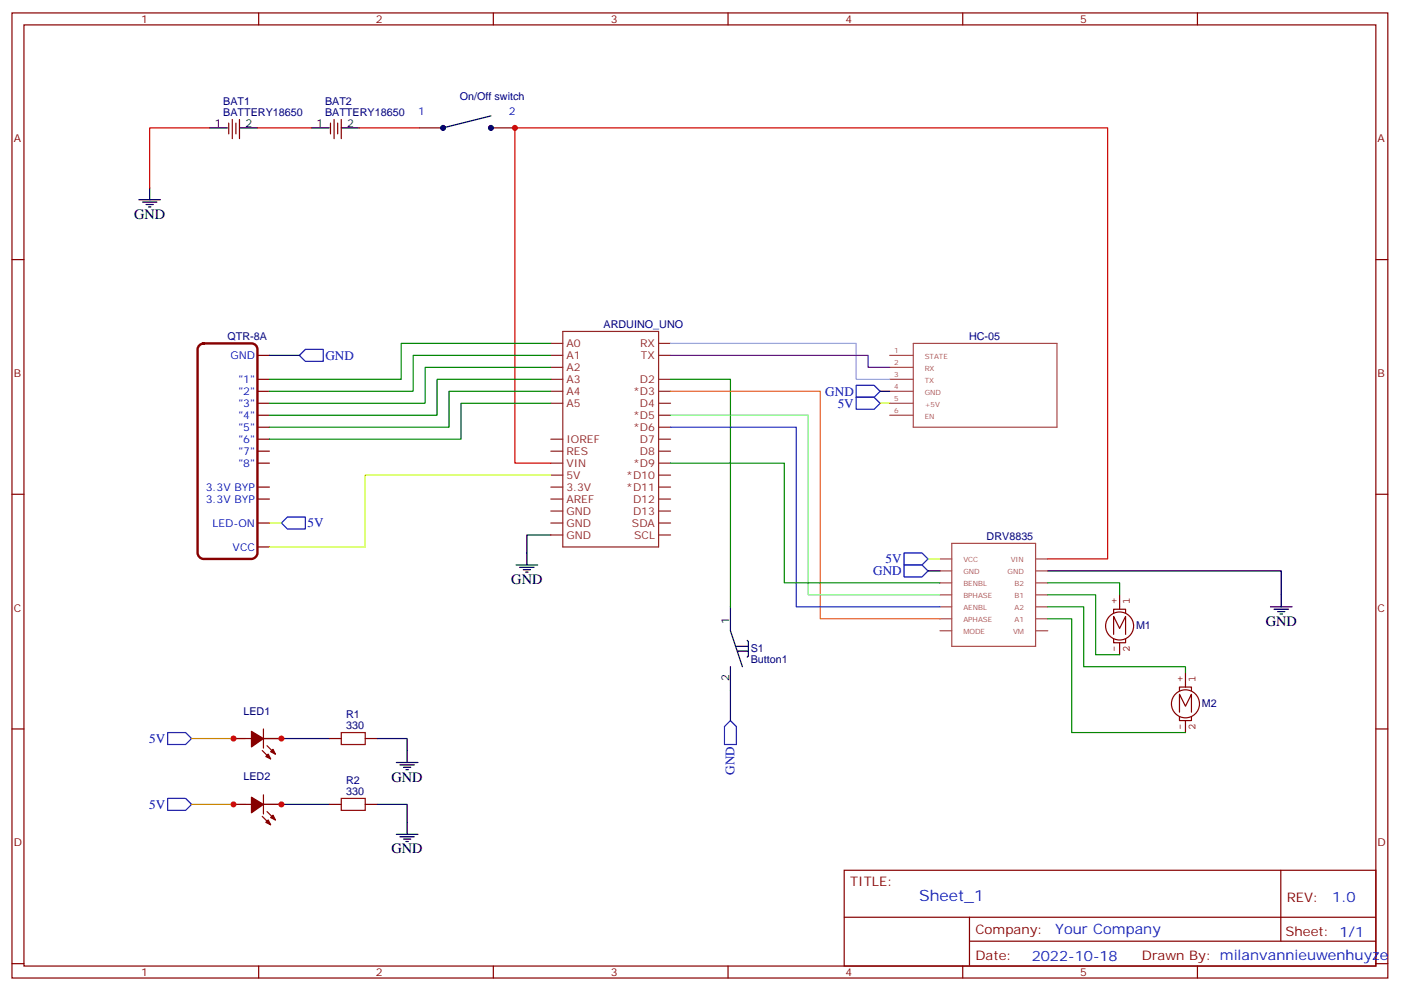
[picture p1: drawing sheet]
<svg xmlns="http://www.w3.org/2000/svg" width="413mm" height="292mm" viewBox="0 0 413 292" stroke-linecap="round" stroke-linejoin="round" font-family="sans-serif">
<g fill="none" stroke="#870000" stroke-width=".35">
<path d="M3.5 3.8h405.4v284.3h-405.4zM7.1 7.3h398.2v277.3h-398.2zM76.2 3.8v3.5M145.3 3.8v3.5M214.5 3.8v3.5M283.6 3.8v3.5M352.8 3.8v3.5M67.4 36.3v3.1M68.4 35.2v5.7M69.5 36.3v3.1M70.6 35.2v5.7M97.4 36.3v3.1"/>
<path d="M98.4 35.2v5.7M99.5 36.3v3.1M100.5 35.2v5.7M123.5 37.7h7M144.6 37.7h7.1M3.5 76.5h3.6M405.3 76.5h3.6M75.8 104.7h3.6M75.8 111.8h3.6M75.8 115.3h3.6M75.8 118.8h3.6M75.8 122.3h3.6"/>
<path d="M75.8 125.9h3.6M75.8 129.4h3.6M75.8 132.9h3.6M75.8 136.5h3.6M3.5 145.6h3.6M75.8 143.5h3.6M75.8 147h3.6M75.8 154.1h3.6M405.3 145.6h3.6M75.8 161.1h3.6M3.5 214.8h3.6M68.8 217.6h5.3"/>
<path d="M77.6 217.6h5.3M77.6 214.8v5.6M78.7 219.7l2.4 2.5M97 217.6h3.5M107.6 217.6h3.5M405.3 214.8h3.6M68.8 237h5.3M77.3 221.1l2.4 2.5M77.6 237h5.3M77.6 234.2v5.6M78.7 239.1l2.4 2.5M97 237h3.5"/>
<path d="M107.6 237h3.5M77.3 240.5l2.4 2.5M248.7 256.4h156.6v28.2h-156.6zM377.3 256.4v20.9M248.7 270.2h156.5M285.6 277.3h119.6M285.6 270.2v14.2M3.5 283.9h3.6M76.2 284.6v3.5M145.3 284.6v3.5M214.5 284.6v3.5M283.6 284.6v3.5"/>
<path d="M352.8 284.6v3.5M405.3 283.9h3.6"/>
</g>
<g fill="none" stroke="#000" stroke-width=".35">
<path d="M61.7 37.7h5.3M70.6 37.7h5.2M91.7 37.7h5.3M100.5 37.7h5.3M144.6 34.1l-14.1 3.6M40.9 58.8h6.4M42 59.5h4.2M44.1 55.3v3.5M43 60.3h2.2M43.7 61h.7M79.4 104.7h8.8M259.3 115.3h2.8"/>
<path d="M162.3 157.6h-7.1v8.8M152 166.4h6.4M153.1 167.1h4.2M154.2 167.9h2.1M154.9 168.6h.7M215.2 178.8v7l3.5 10.6M273.4 168.2h3.5M308.7 168.2h68.8v10.6M374.3 178.8h6.3M375.4 179.5h4.2M215.2 196.4v15.9M217 190.4h3.5"/>
<path d="M217.3 191.8h3.2M220.1 188.7l.4 .3v4.3l-.4 .3M376.4 180.2h2.1M377.1 180.9h.7M77.6 217.6h19.4M111.1 217.6h8.8v7M77.6 237h19.4M111.1 237h8.8v8.8M116.8 224.6h6.3M117.8 225.4h4.3M118.9 226.1h2.1M119.6 226.8h.7"/>
<path d="M116.8 245.8h6.3M117.8 246.5h4.3M118.9 247.2h2.1M119.6 247.9h.7"/>
</g>
<g fill="none" stroke="#8c2424" stroke-width=".35">
<path d="M165.8 97.6h28.2v63.5h-28.2zM162.3 101.2h3.5M162.3 104.7h3.5M162.3 111.8h3.5M162.3 115.3h3.5M162.3 118.8h3.5M162.3 108.2h3.5M194 101.2h3.6M194 104.7h3.6M194 111.8h3.6M194 115.3h3.6M194 118.8h3.6"/>
<path d="M162.3 129.4h3.5M162.3 132.9h3.5M162.3 136.5h3.5M162.3 140h3.5M194 122.3h3.6M194 125.9h3.6M194 129.4h3.6M194 132.9h3.6M194 136.5h3.6M194 140h3.6M162.3 143.5h3.5M162.3 147h3.5"/>
<path d="M162.3 150.6h3.5M162.3 154.1h3.5M162.3 157.6h3.5M194 143.5h3.6M194 147h3.6M194 150.6h3.6M194 154.1h3.6M194 157.6h3.6"/>
</g>
<path d="M58.8 101.7l1.2-.5h14.1a1.76 1.76 0 0 1 1.7 1.7v60a1.89 1.89 0 0 1-1.7 1.8h-14.1a1.89 1.89 0 0 1-1.8-1.8v-60z" fill="none" stroke="#870000" stroke-width=".71"/>
<g fill="none" stroke="#a64a4a" stroke-width=".35">
<path d="M262.1 104.7h7M262.1 108.2h7M262.1 111.8h7M262.1 115.3h7M262.1 118.8h7M269.1 101.2h42.3v24.7h-42.3zM262.1 122.3h7M276.9 168.2h3.5M276.9 171.7h3.5M276.9 175.3h3.5M276.9 178.8h3.5M276.9 164.7h3.5"/>
<path d="M280.4 160.1h24.7v30.3h-24.7zM305.2 168.2h3.5M305.2 171.7h3.5M305.2 175.3h3.5M305.2 178.8h3.5M305.2 164.7h3.5M276.9 185.8h3.5M276.9 182.3h3.5M305.2 185.8h3.5M305.2 182.3h3.5"/>
</g>
<path d="M61.7 37.7h-17.6v17.6M75.8 37.7h15.9M105.8 37.7h17.7M162.3 136.5h-10.6v-98.8h174.6v127h-17.6" fill="none" stroke="#c00" stroke-width=".35"/>
<g fill="#000" stroke="#000" stroke-width=".35">
<circle cx="130.5" cy="37.7" r=".71"/>
<circle cx="144.6" cy="37.7" r=".71"/>
</g>
<path d="M162.3 101.2h-44.1v10.6h-38.8M162.3 104.7h-40.6v10.6h-42.3M162.3 108.2h-37.1v10.6h-45.8M162.3 111.8h-33.5v10.5h-49.4M162.3 115.3h-30v10.6h-52.9M162.3 118.8h-26.5v10.6h-56.4M197.6 111.8h17.6v67M197.6 136.5h33.5v35.2h45.8M308.7 171.7h21.1v3.6M308.7 175.3h14.1v17.6h7M308.7 178.8h10.6v17.6h29.9v1.8M308.7 182.3h7v33.5h33.5" fill="none" stroke="#008700" stroke-width=".35"/>
<path d="M259.3 118.8h2.8M162.3 140h-54.7v21.1h-28.2M79.4 154.1h3.5M273.4 164.7h3.5M56.4 217.6h15.9M56.4 237h15.9" fill="none" stroke="#cf0" stroke-width=".35"/>
<path d="M197.6 115.3h44.1v67h35.2" fill="none" stroke="#f60" stroke-width=".35"/>
<path d="M197.6 122.3h40.5v53h38.8" fill="none" stroke="#6f6" stroke-width=".35"/>
<path d="M197.6 125.9h37v52.9h42.3" fill="none" stroke="#03c" stroke-width=".35"/>
<path d="M329.8 175.3v4.2M328.1 188.3v1.1h3.5v-1.1M328.1 180.6v-1.1h3.5v1.1M328.1 186.9v-5.3l1.7 3.5 1.8-3.5v5.3M329.8 189.4v3.5M334 184.4a4.1 4.1 0 0 0-5.9-3.7 4.1 4.1 0 0 0-.9 6.9 4.1 4.1 0 0 0 6.7-2.2l.1-.8M349.2 198.2v4.2M347.5 211.2v1.1h3.5v-1.1M347.5 203.5v-1.1h3.5v1.1M347.5 209.8v-5.3l1.7 3.6 1.8-3.6v5.3M349.2 212.3v3.5M353.4 207.4a4.1 4.1 0 0 0-5.9-3.8 4.1 4.1 0 0 0-.9 7 4.1 4.1 0 0 0 6.7-2.3l.1-.8" fill="none" stroke="#850000" stroke-width=".35"/>
<path d="M88.2 104.7l1.8-1.8h5.2v3.6h-5.2zM252.2 113.5h5.3l1.8 1.8-1.8 1.8h-5.3zM252.2 117.1h5.3l1.8 1.7-1.8 1.8h-5.3zM82.9 154.1l1.8-1.8h5.3v3.6h-5.3zM266.3 162.9h5.3l1.8 1.8-1.8 1.7h-5.3zM266.3 166.4h5.3l1.8 1.8-1.8 1.8h-5.3zM49.4 215.8h5.3l1.7 1.8-1.7 1.8h-5.3zM215.2 212.3l1.8 1.8v5.3h-3.6v-5.3zM49.4 235.2h5.3l1.7 1.8-1.7 1.8h-5.3z" fill="none" stroke="#00f" stroke-width=".35"/>
<path d="M100.5 215.8h7.1v3.6h-7.1zM100.5 235.2h7.1v3.6h-7.1z" fill="none" stroke="#a10000" stroke-width=".35"/>
<g fill="#870000" stroke="#870000" stroke-width=".35">
<path d="M79.7 221.5l.7-.7 .7 1.4z"/>
<path d="M78.3 222.9l.7-.7 .7 1.4z"/>
<path d="M74.1 215.5l3.5 2.1-3.5 2.5z"/>
<path d="M79.7 240.9l.7-.7 .7 1.4z"/>
<path d="M78.3 242.3l.7-.7 .7 1.4z"/>
<path d="M74.1 234.9l3.5 2.1-3.5 2.5z"/>
</g>
<path d="M197.6 101.2h54.6v10.6h9.9" fill="none" stroke="#6cf" stroke-width=".35"/>
<path d="M197.6 104.7h58.2v3.5h6.3" fill="none" stroke="#609" stroke-width=".35"/>
<g fill="#c00">
<circle cx="151.7" cy="37.7" r=".88"/>
<circle cx="82.9" cy="237" r=".88"/>
<circle cx="68.8" cy="237" r=".88"/>
<circle cx="82.9" cy="217.6" r=".88"/>
<circle cx="68.8" cy="217.6" r=".88"/>
</g>
<text font-size="4.6" fill="#00f" x="270.8" y="265.4">Sheet_1</text>
<g font-size="4.2">
<text x="39.5" y="64.5">GND</text>
<text x="150.6" y="172.1">GND</text>
<text x="372.9" y="184.4">GND</text>
<text x="115.4" y="230.3">GND</text>
<text x="115.4" y="251.5">GND</text>
</g>
<g font-size="4.2" fill="#00f">
<text x="392.5" y="265.7">1.0</text>
<text x="310.9" y="275.2">Your Company</text>
<text x="304" y="283">2022-10-18</text>
</g>
<g font-size="3.9" fill="#00f">
<text x="95.9" y="106">GND</text>
<text x="243.1" y="116.5">GND</text>
<text x="246.8" y="120.1">5V</text>
<text x="90.6" y="155.4">5V</text>
<text x="260.9" y="165.8">5V</text>
<text x="257.3" y="169.5">GND</text>
<text x="43.9" y="218.8">5V</text>
<text x="216.4" y="228.2" transform="rotate(-90 216.4 228.2)">GND</text>
<text x="43.9" y="238.3">5V</text>
</g>
<g font-size="3.9" fill="#800">
<text x="250.5" y="261">TITLE:</text>
<text x="379.1" y="265.7">REV:</text>
<text x="287.4" y="275.2">Company:</text>
<text x="378.7" y="275.8">Sheet: 1/1</text>
<text x="287.4" y="282.9">Date:</text>
<text x="336.4" y="282.9">Drawn By: milanvannieuwenhuyze</text>
</g>
<g font-size="3.2" fill="#800">
<text x="41.6" y="6.8">1</text>
<text x="110.8" y="6.8">2</text>
<text x="179.9" y="6.8">3</text>
<text x="249.1" y="6.8">4</text>
<text x="318.2" y="6.8">5</text>
<text x="4.1" y="41.9">A</text>
<text x="405.9" y="41.9">A</text>
<text x="4.1" y="111.1">B</text>
<text x="405.9" y="111.1">B</text>
<text x="4.1" y="180.2">C</text>
<text x="405.9" y="180.2">C</text>
<text x="4.1" y="249.3">D</text>
<text x="405.9" y="249.3">D</text>
<text x="41.6" y="287.6">1</text>
<text x="110.8" y="287.6">2</text>
<text x="179.9" y="287.6">3</text>
<text x="249.1" y="287.6">4</text>
<text x="318.2" y="287.6">5</text>
</g>
<g font-size="3.2" fill="#000080">
<text x="135.5" y="29.5">On/Off switch</text>
<text x="65.8" y="34.1">BATTERY18650</text>
<text x="65.8" y="31">BAT1</text>
<text x="95.8" y="34.1">BATTERY18650</text>
<text x="95.8" y="31">BAT2</text>
<text x="67" y="100.1">QTR-8A</text>
<text x="177.8" y="96.6">ARDUINO_UNO</text>
<text x="285.5" y="100.1">HC-05</text>
<text x="290.7" y="159">DRV8835</text>
<text x="334.7" y="185.2">M1</text>
<text x="221.2" y="195.4">Button1</text>
<text x="221.2" y="192.2">S1</text>
<text x="354.1" y="208.2">M2</text>
<text x="71.7" y="210.5">LED1</text>
<text x="102" y="214.8">330</text>
<text x="102" y="211.6">R1</text>
<text x="71.7" y="229.9">LED2</text>
<text x="102" y="231.1">R2</text>
<text x="102" y="234.2">330</text>
</g>
<g font-size="3.2" fill="#00f">
<text x="123.2" y="33.8">1</text>
<text x="149.9" y="33.8">2</text>
<text x="67.9" y="105.8">GND</text>
<text x="70.2" y="112.8">&quot;1&quot;</text>
<text x="70.2" y="116.3">&quot;2&quot;</text>
<text x="70.2" y="119.9">&quot;3&quot;</text>
<text x="70.2" y="123.4">&quot;4&quot;</text>
<text x="70.2" y="126.9">&quot;5&quot;</text>
<text x="70.2" y="130.5">&quot;6&quot;</text>
<text x="70.2" y="134">&quot;7&quot;</text>
<text x="70.2" y="137.5">&quot;8&quot;</text>
<text x="60.6" y="144.6">3.3V BYP</text>
<text x="60.6" y="148.1">3.3V BYP</text>
<text x="62.6" y="155.2">LED-ON</text>
<text x="68.5" y="162.2">VCC</text>
</g>
<g font-size="3.2">
<text x="63.2" y="37.3">1</text>
<text x="72.3" y="37.3">2</text>
<text x="93.2" y="37.3">1</text>
<text x="102.3" y="37.3">2</text>
<text x="214.8" y="183.7" transform="rotate(-90 214.8 183.7)">1</text>
<text x="214.8" y="200.6" transform="rotate(-90 214.8 200.6)">2</text>
</g>
<g font-size="3.2" fill="#8d2323">
<text x="166.9" y="102.2">A0</text>
<text x="166.9" y="105.8">A1</text>
<text x="188.6" y="102.2">RX</text>
<text x="188.8" y="105.8">TX</text>
<text x="166.9" y="109.3">A2</text>
<text x="166.9" y="112.8">A3</text>
<text x="188.5" y="112.8">D2</text>
<text x="166.9" y="116.3">A4</text>
<text x="166.9" y="119.9">A5</text>
<text x="186.5" y="116.3">*D3</text>
<text x="188.5" y="119.9">D4</text>
<text x="186.5" y="123.4">*D5</text>
<text x="166.9" y="130.5">IOREF</text>
<text x="186.5" y="126.9">*D6</text>
<text x="188.5" y="130.5">D7</text>
<text x="166.9" y="137.5">VIN</text>
<text x="166.9" y="134">RES</text>
<text x="186.5" y="137.5">*D9</text>
<text x="188.5" y="134">D8</text>
<text x="166.9" y="141">5V</text>
<text x="184.5" y="141">*D10</text>
<text x="166.9" y="148.1">AREF</text>
<text x="166.9" y="144.6">3.3V</text>
<text x="184.5" y="144.6">*D11</text>
<text x="186.5" y="148.1">D12</text>
<text x="166.9" y="151.6">GND</text>
<text x="166.9" y="155.2">GND</text>
<text x="186.2" y="155.2">SDA</text>
<text x="186.5" y="151.6">D13</text>
<text x="166.9" y="158.7">GND</text>
<text x="186.8" y="158.7">SCL</text>
</g>
<g font-size="3.2" fill="#840000">
<text x="329.1" y="178" transform="rotate(-90 329.1 178)">+</text>
<text x="332.8" y="178" transform="rotate(-90 332.8 178)">1</text>
<text x="329.1" y="192.1" transform="rotate(-90 329.1 192.1)">-</text>
<text x="332.8" y="192.1" transform="rotate(-90 332.8 192.1)">2</text>
<text x="348.5" y="200.9" transform="rotate(-90 348.5 200.9)">+</text>
<text x="352.2" y="200.9" transform="rotate(-90 352.2 200.9)">1</text>
<text x="348.5" y="215" transform="rotate(-90 348.5 215)">-</text>
<text x="352.2" y="215" transform="rotate(-90 352.2 215)">2</text>
</g>
<g font-size="2.1" fill="#a54b4b">
<text x="263.4" y="104">1</text>
<text x="263.4" y="107.5">2</text>
<text x="272.4" y="105.7">STATE</text>
<text x="263.4" y="111.1">3</text>
<text x="272.4" y="109.3">RX</text>
<text x="272.4" y="112.8">TX</text>
<text x="263.4" y="114.6">4</text>
<text x="263.4" y="118.1">5</text>
<text x="272.4" y="116.3">GND</text>
<text x="272.4" y="119.9">+5V</text>
<text x="263.4" y="121.6">6</text>
<text x="272.4" y="123.4">EN</text>
<text x="283.8" y="165.7">VCC</text>
<text x="297.8" y="165.7">VIN</text>
<text x="283.8" y="169.2">GND</text>
<text x="283.8" y="172.8">BENBL</text>
<text x="296.8" y="169.2">GND</text>
<text x="298.9" y="172.8">B2</text>
<text x="283.8" y="176.3">BPHASE</text>
<text x="283.8" y="179.8">AENBL</text>
<text x="298.9" y="176.3">B1</text>
<text x="298.9" y="179.8">A2</text>
<text x="283.8" y="183.4">APHASE</text>
<text x="298.9" y="183.4">A1</text>
<text x="283.8" y="186.9">MODE</text>
<text x="298.5" y="186.9">VM</text>
</g>
</svg>
